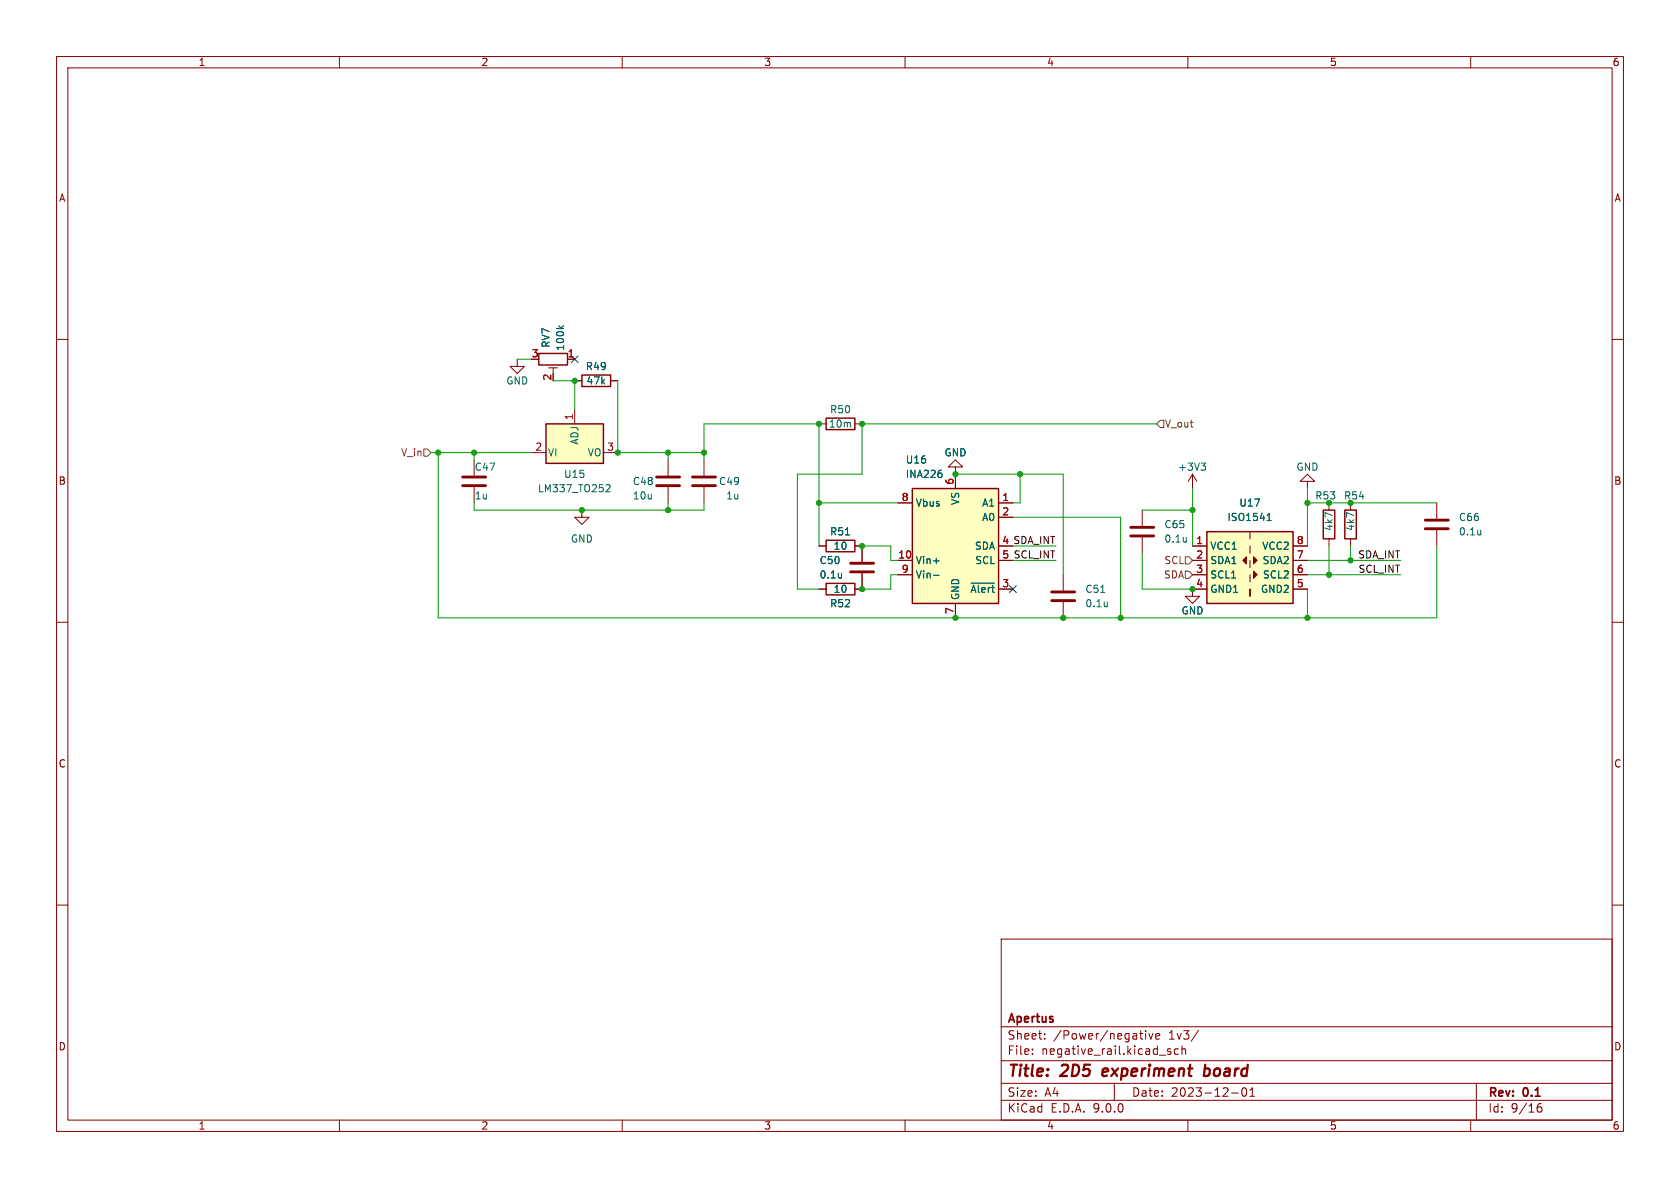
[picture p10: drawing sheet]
<svg xmlns="http://www.w3.org/2000/svg" width="297mm" height="210mm" viewBox="0 0 297 210" stroke-linecap="round" stroke-linejoin="round" font-family="sans-serif">
<g fill="none" stroke="#840000" stroke-width=".18">
<path d="M10 10h277v190h-277zM12 12h273v186h-273zM60 10v2M110 10v2M160 10v2M210 10v2M260 10v2M10 60h2M97 65h1.6M97.8 65v1M100.3 63.5h1.3M101.6 67.3h1.3"/>
<path d="M107.9 67.3h1.3M285 60h2M83.8 81.3v2.8M83.8 86.1v2.8M102.9 90.2v1.2h1.2l-1.2 1.3-1.3-1.3h1.3M10 110h2M144.8 104.1h1.2M151.1 104.1h1.3M285 110h2M10 160h2M177 166h108v32h-108zM285 160h2"/>
<path d="M60 198v2M110 198v2M160 198v2M177 194.5h108M177 191.5h108M177 187.5h108M177 181.5h108M182.5 186.3v.1M182.5 185.5v.1M184.7 183.6v.1M184.7 182.8v.1M197 191.5v3"/>
<path d="M201.5 182.7h.5M201.7 183.6l.3 .1M202.5 182.2v.1M202.5 182.7v1M203.1 182.7l.4 1 .3-1M204.3 183.2l.7-.1v-.3l-.5-.1-.2 .2 .1 .7h.6M206.4 185.7l.6 .4-.2 .3-.4-.1M207 185.5l-.4-.1-.2 .2M208.3 185.5l-.4-.1-.3 .3v.4l.1 .2h.6M209 185.5l.2-.1 .3 .1 .1 .9M209 184.9v1.5M210 198v2"/>
<path d="M211.9 182.1l-1.3 2M217.7 193.2h1.2M219.7 192.4l.2-.1a.81 .81 0 0 1 .6 .6 .81 .81 0 0 1-.3 .8l-.2 .1a.81 .81 0 0 1-.3-1.4zM221 193.8h.8M221 192.7l.4-.4v1.5M260 198v2M261 191.5v6.5M271.7 196l.3-.3h.5l.1 .3v.3l-.3 .3-.4-.1-.2-.2M272.5 195.1a.59 .59 0 0 0-.8 .6"/>
</g>
<path d="M195.1 189l-.2 .9 .2 .3M195.9 189.4l-1 .1M213 189l.2-.1 .5 .1M213.1 188.2l-.3 2M213.7 190a.66 .66 0 0 1-.9 .1" fill="none" stroke="#840000" stroke-width=".4"/>
<path d="M95.2 62.5h5.1v2h-5.1zM102.9 66.3h5v2h-5zM146 103.1h5.1v2.1h-5.1z" fill="none" stroke="#840000" stroke-width=".25"/>
<path d="M81.8 84.3h4.1M81.8 85.9h4.1" fill="none" stroke="#840000" stroke-width=".51"/>
<path d="M98.8 57.6l.5 .5M99.6 57.6l-.4 .4" fill="none" stroke="#006464" stroke-width=".18"/>
<path d="M213.4 94h15.2v12.7h-15.2z" fill="#ffffc2"/>
<path d="M213.4 94h15.2v12.7h-15.2zM233.9 90.2h2.1v5.1h-2.1zM237.7 90.2h2.1v5.1h-2.1z" fill="none" stroke="#840000" stroke-width=".25"/>
<g fill="#840000" stroke="#840000" stroke-width=".18">
<path d="M219.7 99.1l.6-.7v1.3z"/>
<path d="M221.6 98.4l.6 .7-.6 .6z"/>
<path d="M221.6 101l.6 .6-.6 .6z"/>
</g>
<g fill="none" stroke="#840000" stroke-width=".18">
<path d="M91.4 63.5v1.3h1.3l-1.3 1.2-1.2-1.2h1.2M168.9 82.6h1.3l-1.3-1.3-1.3 1.3h1.3v1.2M201.9 90.2v2.8M201.9 95v2.8M210.8 96.5h2.6M210.8 99.1h2.6M221 94v1.3M221 96.5v1.3M221 99.1v1.2M228.6 96.5h2.5M228.6 99.1h2.5M231.1 85.1h1.3l-1.3-1.3-1.2 1.3h1.2v1.3"/>
<path d="M234.9 88.9v1.3M234.9 95.3v1.2M238.8 88.9v1.3M238.8 95.3v1.2M210.8 101.6h2.6M213.4 104.1h-2.6v1.3h1.3l-1.3 1.3-1.3-1.3h1.3M221 104.1v1.3zM221 101.6v1.3M228.6 101.6h2.5M228.6 104.1h2.5"/>
</g>
<path d="M209.7 95v.8M209.7 95.7v.1M224 92h.7M224.1 91.1l.3-.4v1.3" fill="none" stroke="#006464" stroke-width=".18"/>
<path d="M199.9 93.2h4.1M199.9 94.7h4.1" fill="none" stroke="#840000" stroke-width=".51"/>
<path d="M161.3 86.4h15.2v20.3h-15.2z" fill="#ffffc2"/>
<path d="M146 73.9h5.1v2h-5.1zM161.3 86.4h15.2v20.3h-15.2z" fill="none" stroke="#840000" stroke-width=".25"/>
<g fill="none" stroke="#840000" stroke-width=".18">
<path d="M144.8 74.9h1.2M151.1 74.9h1.3M124.5 81.3v2.8M124.5 86.1v2.8M158.7 88.9h2.6M158.7 99.1h2.6M168.9 83.8v2.6M176.5 88.9h2.6M176.5 99.1h2.6M176.5 91.4h2.6M254 88.9v2.8M254 93.7v2.8"/>
<path d="M158.7 101.6h2.6M168.9 106.7v2.5M176.5 104.1h2.6M188 101.6v2.8M188 106.4v2.8"/>
</g>
<path d="M165 99.2h1M166.4 83.7l.1 .2-.1 .4M261.8 93.7v.9M261.8 94.4l-.1 .1M165 101.7h1M171.7 103.1h4.1M194.6 104.7h.7M195.8 106.4v.9M195.8 107.1l-.1 .1" fill="none" stroke="#006464" stroke-width=".18"/>
<path d="M122.4 84.3h4.1M122.4 85.9h4.1M252 91.9h4M252 93.5h4M185.9 104.6h4.1M185.9 106.2h4.1" fill="none" stroke="#840000" stroke-width=".51"/>
<path d="M96.5 74.9h10.2v7h-10.2z" fill="#ffffc2"/>
<path d="M96.5 74.9h10.2v7h-10.2zM146 95.5h5.1v2h-5.1z" fill="none" stroke="#840000" stroke-width=".25"/>
<g fill="none" stroke="#840000" stroke-width=".18">
<path d="M100.3 63.5h1.3M101.6 72.4v2.5M101.6 67.3h1.3M107.9 67.3h1.3M94 80h2.5M106.7 80h2.5M118.1 81.3v2.8M118.1 86.1v2.8M144.8 96.5h1.2M151.1 96.5h1.3v2.8M158.7 99.1h2.6M158.7 88.9h2.6"/>
<path d="M168.9 83.8v2.6M176.5 99.1h2.6M176.5 88.9h2.6M176.5 91.4h2.6M210.8 96.5h2.6M210.8 83.8l-.7 1.3M210.8 83.8l.8 1.3M210.8 83.8v2.6M210.8 99.1h2.6M228.6 96.5h2.5M228.6 99.1h2.5M144.8 104.1h1.2"/>
<path d="M152.4 101.3v2.8h-1.3M158.7 101.6h2.6M168.9 106.7v2.5M176.5 104.1h2.6M210.8 101.6h2.6M210.8 104.1h2.6M228.6 101.6h2.5M228.6 104.1h2.5"/>
</g>
<g fill="none" stroke="#006464" stroke-width=".18">
<path d="M98.8 57.6l.5 .5M99.6 57.6l-.4 .4M107.3 85.7h.4l.2 .3-.8 .9h.8M149.5 94.6h.7M165 99.2h1M166.4 83.7l.1 .2-.1 .4M212.3 81.9h.8l-.4 .4M212.9 82.3l.2 .3v.3l-.2 .2M224 92h.7M224.1 91.1l.3-.4v1.3M148.8 101.3v.9M148.8 102.1h-.1"/>
<path d="M165 101.7h1M171.7 103.1h4.1"/>
</g>
<path d="M116.1 84.3h4M116.1 85.9h4M150.4 99.6h4M150.4 101.1h4" fill="none" stroke="#840000" stroke-width=".51"/>
<path d="M74.9 79.4h.7l.6 .6-.6 .6h-.7zM205.1 74.3h.6v1.3h-.6l-.6-.7zM209.5 98.4h.7l.6 .7-.6 .6h-.7zM209.5 101h.7l.6 .6-.6 .6h-.7z" fill="none" stroke="#725600" stroke-width=".18"/>
<g fill="none" stroke="#009600" stroke-width=".18">
<path d="M91.4 63.5h2.6M97.8 67.3h3.8v5.1M109.2 67.3v12.7h15.3M204.5 74.9h-52.1v8.9h-11.4v20.3h3.8M76.2 80h17.8M77.5 80v29.2h176.5v-12.7M83.8 88.9v1.3h40.7v-1.3M83.8 80v1.3M118.1 80v1.3M118.1 88.9v1.3M124.5 81.3v-6.4h20.3v21.6M144.8 88.9h13.9"/>
<path d="M152.4 96.5h5.1v2.6h1.2M168.9 83.8h19.1v17.8M179.1 91.4h19v17.8M179.1 99.1h7.6M179.1 96.5h7.6M180.3 83.8v5.1h-1.2M201.9 97.8v6.3h8.9M201.9 90.2h8.9M210.8 86.4v10.1M231.1 86.4v10.1M231.1 88.9h22.9M231.1 99.1h16.5"/>
<path d="M234.9 96.5v5.1M238.8 96.5v2.6M158.7 101.6h-1.2v2.5h-5.1M231.1 104.1v5.1M231.1 101.6h16.5"/>
</g>
<path d="M101 62.9l1.2 1.2M102.2 62.9l-1.2 1.2M178.5 103.5l1.2 1.2M179.7 103.5l-1.2 1.2" fill="none" stroke="#000084" stroke-width=".18"/>
<g fill="#009600" stroke="#009600" stroke-width=".18">
<circle cx="231.1" cy="109.2" r=".46"/>
<circle cx="210.8" cy="104.1" r=".46"/>
<circle cx="238.8" cy="88.9" r=".46"/>
<circle cx="238.8" cy="99.1" r=".46"/>
<circle cx="234.9" cy="101.6" r=".46"/>
<circle cx="210.8" cy="90.2" r=".46"/>
<circle cx="234.9" cy="88.9" r=".46"/>
<circle cx="231.1" cy="88.9" r=".46"/>
<circle cx="152.4" cy="96.5" r=".46"/>
<circle cx="152.4" cy="104.1" r=".46"/>
<circle cx="118.1" cy="90.2" r=".46"/>
<circle cx="102.9" cy="90.2" r=".46"/>
<circle cx="124.5" cy="80" r=".46"/>
<circle cx="144.8" cy="74.9" r=".46"/>
<circle cx="144.8" cy="88.9" r=".46"/>
<circle cx="152.4" cy="74.9" r=".46"/>
<circle cx="198.1" cy="109.2" r=".46"/>
<circle cx="168.9" cy="109.2" r=".46"/>
<circle cx="188" cy="109.2" r=".46"/>
<circle cx="180.3" cy="83.8" r=".46"/>
<circle cx="168.9" cy="83.8" r=".46"/>
<circle cx="101.6" cy="67.3" r=".46"/>
<circle cx="109.2" cy="80" r=".46"/>
<circle cx="118.1" cy="80" r=".46"/>
<circle cx="83.8" cy="80" r=".46"/>
<circle cx="77.5" cy="80" r=".46"/>
</g>
<g font-size="2.8" fill="#840000">
<text x="178" y="190.9">Title:</text>
<text x="187.7" y="190.9">2D5</text>
<text x="195.8" y="190.9">experiment</text>
<text x="214.5" y="190.9">board</text>
</g>
<g font-size="2.1" fill="#840000">
<text x="178" y="184">Sheet:</text>
<text x="178" y="181.2">Apertus</text>
<text x="186.2" y="184">/Power/negative</text>
<text x="206.7" y="184">1v3/</text>
<text x="178" y="186.7">File:</text>
<text x="184.1" y="186.7">negative_rail.kicad_sch</text>
<text x="178" y="196.9">KiCad</text>
<text x="178" y="194.1">Size:</text>
<text x="184.7" y="194.1">A4</text>
<text x="185.7" y="196.9">E.D.A.</text>
<text x="193.3" y="196.9">9.0.0</text>
<text x="200" y="194.1">Date:</text>
<text x="207" y="194.1">2023-12-01</text>
<text x="263" y="194.3">Rev:</text>
<text x="263" y="196.9">Id:</text>
<text x="267.1" y="196.9">9/16</text>
<text x="269.4" y="194.3">0.1</text>
</g>
<g font-size="1.8" fill="#840000">
<text x="35" y="11.9">1</text>
<text x="85" y="11.9">2</text>
<text x="135" y="11.9">3</text>
<text x="185" y="11.9">4</text>
<text x="235" y="11.9">5</text>
<text x="285" y="11.9">6</text>
<text x="10.3" y="35.9">A</text>
<text x="285.3" y="35.9">A</text>
<text x="10.3" y="85.9">B</text>
<text x="285.3" y="85.9">B</text>
<text x="177.1" y="96.3">4 SDA_INT</text>
<text x="10.3" y="135.9">C</text>
<text x="285.3" y="135.9">C</text>
<text x="10.3" y="185.9">D</text>
<text x="285.3" y="185.9">D</text>
<text x="35" y="199.9">1</text>
<text x="85" y="199.9">2</text>
<text x="135" y="199.9">3</text>
<text x="185" y="199.9">4</text>
<text x="235" y="199.9">5</text>
<text x="285" y="199.9">6</text>
</g>
<g font-size="1.8" fill="#a90000">
<text x="93.9" y="63.2">3</text>
<text x="100.3" y="63.2">1</text>
<text x="97.5" y="67.4" transform="rotate(-90 97.5 67.4)">2</text>
<text x="101.3" y="74.4" transform="rotate(-90 101.3 74.4)">1</text>
<text x="94.5" y="79.8">2</text>
<text x="107.2" y="79.8">3</text>
<text x="159.3" y="88.6">8</text>
<text x="168.7" y="85.8" transform="rotate(-90 168.7 85.8)">6</text>
<text x="177.1" y="88.6">1</text>
<text x="177.1" y="91.2">2</text>
<text x="158.7" y="98.8">10</text>
<text x="159.3" y="101.3">9</text>
<text x="177.1" y="96.3">4</text>
<text x="177.1" y="98.8">5</text>
<text x="211.4" y="96.3">1</text>
<text x="211.4" y="98.8">2</text>
<text x="211.4" y="101.3">3</text>
<text x="229.2" y="96.3">8</text>
<text x="229.2" y="98.8">7</text>
<text x="229.2" y="101.3">6</text>
<text x="177.1" y="103.9">3</text>
<text x="211.4" y="103.9">4</text>
<text x="229.2" y="103.9">5</text>
<text x="168.7" y="108.7" transform="rotate(-90 168.7 108.7)">7</text>
</g>
<g font-size="1.8" fill="#006464">
<text x="97.4" y="61.6" transform="rotate(-90 97.4 61.6)">RV7</text>
<text x="99.9" y="62.1" transform="rotate(-90 99.9 62.1)">100k</text>
<text x="103.5" y="65.6">R49</text>
<text x="89.4" y="68.2">GND</text>
<text x="103.6" y="68.2">47k</text>
<text x="146.4" y="75.8">10m</text>
<text x="146.6" y="73.3">R50</text>
<text x="83.8" y="83.4">C47</text>
<text x="96.8" y="80.9">VI</text>
<text x="102.5" y="78.7" transform="rotate(-90 102.5 78.7)">ADJ</text>
<text x="103.8" y="80.9">VO</text>
<text x="160" y="82.1">U16</text>
<text x="166.9" y="80.9">GND</text>
<text x="208.2" y="83.4">+3V3</text>
<text x="229.1" y="83.4">GND</text>
<text x="83.8" y="88.5">1u</text>
<text x="95" y="87.2">LM337_TO252</text>
<text x="99.6" y="84.7">U15</text>
<text x="111.8" y="86">C48</text>
<text x="111.8" y="88.5">10u</text>
<text x="127" y="86">C49</text>
<text x="128.3" y="88.5">1u</text>
<text x="160" y="84.7">INA226</text>
<text x="161.8" y="89.8">Vbus</text>
<text x="169.8" y="89.4" transform="rotate(-90 169.8 89.4)">VS</text>
<text x="173.5" y="89.8">A1</text>
<text x="219" y="89.8">U17</text>
<text x="232.4" y="88.5">R53</text>
<text x="237.5" y="88.5">R54</text>
<text x="146.6" y="94.8">R51</text>
<text x="173.5" y="92.3">A0</text>
<text x="205.7" y="93.6">C65</text>
<text x="216.9" y="92.3">ISO1541</text>
<text x="235.8" y="94" transform="rotate(-90 235.8 94)">4k7</text>
<text x="239.6" y="94" transform="rotate(-90 239.6 94)">4k7</text>
<text x="257.8" y="92.3">C66</text>
<text x="257.8" y="94.8">0.1u</text>
<text x="100.8" y="96.1">GND</text>
<text x="144.8" y="99.9">C50</text>
<text x="147.3" y="97.4">10</text>
<text x="161.8" y="99.9">Vin+</text>
<text x="172.3" y="97.4">SDA</text>
<text x="172.3" y="99.9">SCL</text>
<text x="205.7" y="96.1">0.1u</text>
<text x="213.9" y="97.4">VCC1</text>
<text x="213.9" y="99.9">SDA1</text>
<text x="223.1" y="97.4">VCC2</text>
<text x="223.1" y="99.9">SDA2</text>
<text x="144.8" y="102.5">0.1u</text>
<text x="146.6" y="107.5">R52</text>
<text x="147.3" y="105">10</text>
<text x="161.8" y="102.5">Vin-</text>
<text x="169.8" y="106.2" transform="rotate(-90 169.8 106.2)">GND</text>
<text x="171.5" y="105">~{Alert}</text>
<text x="191.8" y="105">C51</text>
<text x="191.8" y="107.5">0.1u</text>
<text x="213.9" y="102.5">SCL1</text>
<text x="213.9" y="105">GND1</text>
<text x="222.8" y="105">GND2</text>
<text x="223.2" y="102.5">SCL2</text>
<text x="208.8" y="108.8">GND</text>
</g>
<g font-size="1.8" fill="#725600">
<text x="205.8" y="75.8">V_out</text>
<text x="70.8" y="80.9">V_in</text>
<text x="205.7" y="99.9">SCL</text>
<text x="205.7" y="102.5">SDA</text>
</g>
<g font-size="1.8" fill="#0f0f0f">
<text x="177.1" y="98.8">5 SCL_INT</text>
<text x="240" y="98.8">SDA_INT</text>
<text x="240.1" y="101.3">SCL_INT</text>
</g>
</svg>
